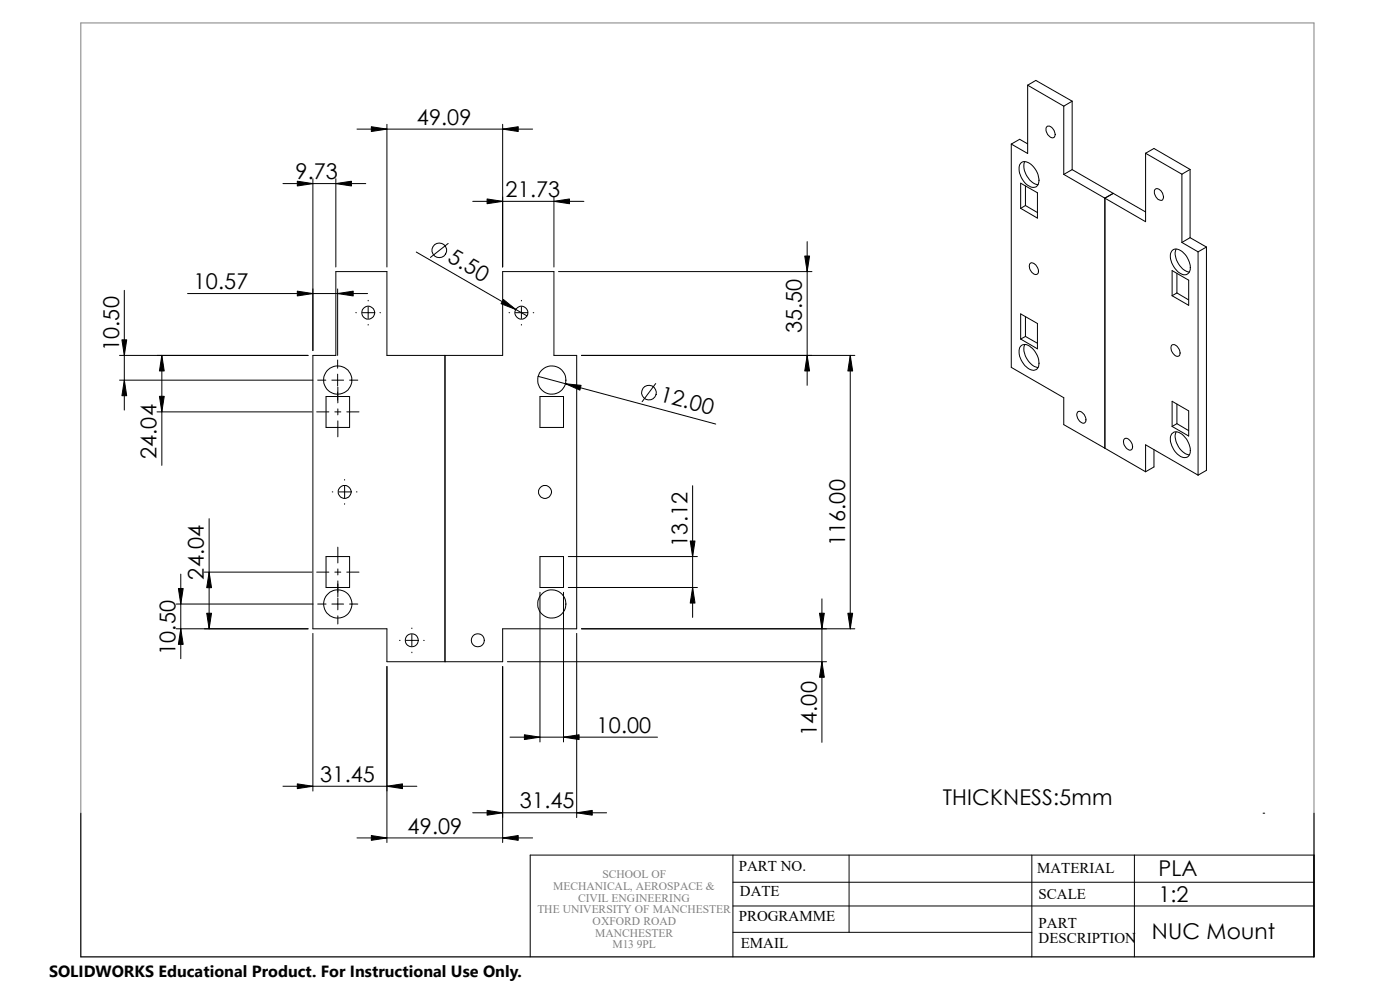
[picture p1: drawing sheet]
<svg xmlns="http://www.w3.org/2000/svg" width="297mm" height="210mm" viewBox="0 0 297 210" stroke-linecap="round" stroke-linejoin="round" font-family="sans-serif">
<path d="M17.1 4.9h261.7v198.1h-261.7z" fill="none" stroke="#808080" stroke-width=".21"/>
<g fill="none" stroke="#000" stroke-width=".21">
<path d="M218 18.1v14.5l-3.5-2M218 18.1l7.7 4.4M218 18.1l1.8-1 7.7 4.4M60 38.9h17.6M66.4 37.9v36.5M71.2 37.9v18.7M75.7 27.4h37.3M82.1 26.4v30.2M106.6 26.4v30.2M214.5 30.6v47.3l11.2 6.5v5.7l8.7 5M216.5 38.9l3.6 2v5.4l-3.6-2.1zM216.7 34.5a2.33 2.33 0 0 1 2.9 1.3 3.3 3.3 0 0 1 .4 3.6l-.2 .2a2.8 2.8 0 0 1-3.1-2 2.86 2.86 0 0 1 0-3.1z"/>
<path d="M217.4 34.3a4.1 4.1 0 0 0 2.8 4.9M217.6 39.5v4.1M218 30.5l-1.7-1-1.8 1.1M222.1 26.8a1.44 1.44 0 0 1 1.7 1.5 .72 .72 0 0 1-.4 .9 .72 .72 0 0 1-.9-.5 1.46 1.46 0 0 1-.4-1.9zM225.7 22.5v14.5M227.5 21.5l-1.8 1M227.5 36l-1.8 1M227.5 21.5v14.5M227.5 36l8.7 5M243 32.5v14.5l-17.3-10M243 32.5l7.7 4.5M243 32.5l1.8-1 7.7 4.4"/>
<path d="M250.7 37v14.4M252.5 35.9l-1.8 1.1M252.5 35.9v14.5M71.2 57.6h10.9v17.8h24.5v-17.8h10.9v17.8h4.8v58h-15.7v7h-24.5v-7h-15.7v-58h4.8zM88.3 53.5l23.5 13.5M95.1 51.6l-3.8 3M100.3 42.7h23.6M117.5 41.7v14.9M118.5 57.6h53.8M171.2 51.3v30.4M217.6 43.6l2.5 1.5M217.6 43.6l-1.1 .6"/>
<path d="M218.4 56a.92 .92 0 0 1 1.5 .5 1.13 1.13 0 0 1 0 1.7 1.75 1.75 0 0 1-1.5-2.2zM236.2 41l-1.8 1v53.1M236.2 41l6.8 4M245 40.3a.92 .92 0 0 1 1.5 .4 1.19 1.19 0 0 1 0 1.8 1.75 1.75 0 0 1-1.5-2.2zM248.6 53.3a1.54 1.54 0 0 1 2.2 .1 4.1 4.1 0 0 1 1.5 4.3 1.37 1.37 0 0 1-2.1 .2 4.2 4.2 0 0 1-1.7-4.4zM248.7 57.4l3.5 2v5.4l-3.5-2.1zM249.5 52.8a4.1 4.1 0 0 0 2.3 4.8l.5 .1M249.7 58v4.1M250.7 51.4l3.5 2M252.5 50.4l-1.8 1M252.5 50.4l3.4 2M254.2 53.4v47.4"/>
<path d="M255.9 52.4l-1.7 1M255.9 52.4v47.4l-1.7 1M25.4 75.4h40M26.4 61.6v25.4M34.3 75.4v23.3M39.8 62.3h38.2M71.6 61.3v14.1M71.6 76.4v1.7M71.6 79.4v2.5M75.5 66.3h.1M76.9 66.3h2.5M78.1 63.7v.1"/>
<path d="M78.1 65.1v2.5M78.1 68.8v.2M80.6 66.3h.1M94.4 75.4v65M108 66.3h.1M109.3 66.3h2.5M110.6 63.7v.1M110.6 65.1v2.5M110.6 68.8v.2M113.1 66.3h.1M114.2 79.8l37.6 10.2M123.4 75.4h58"/>
<path d="M180.4 75.4v58M216.5 73.5a1.45 1.45 0 0 1 2.2 .2 4 4 0 0 1 1.5 4.3 1.34 1.34 0 0 1-2.1 .1 4 4 0 0 1-1.6-4.6zM216.5 66.6l3.6 2v5.4l-3.6-2.1zM217.4 73.1a4 4 0 0 0 2.8 4.9M217.6 67.2v4.2M217.6 71.4l2.5 1.4M217.6 71.4l-1.1 .5M248.6 73.2a1.44 1.44 0 0 1 1.7 1.4 .72 .72 0 0 1-.4 1 .72 .72 0 0 1-.9-.5 1.61 1.61 0 0 1-.4-1.9zM249.7 62.1l2.5 1.5M249.7 62.1l-1 .6M25.4 80.6h41M33.3 87.4h32.9"/>
<path d="M67.2 87.4h2.6M67.4 80.6h1.7M69.2 84.1h5v6.6h-5zM70.4 80.6h2.5M71 87.4h1.3M71.7 82.1v3.4M71.7 86.7v1.3M71.7 89.3v3.4M73.6 87.4h2.6M74.2 80.6h1.7M114.6 84.1h4.9v6.6h-4.9zM139.1 81.4l-2.9 3.8"/>
<path d="M228.6 87.4a1.16 1.16 0 0 1 1.6 .9 .83 .83 0 0 1 .2 .9 .83 .83 0 0 1-.8 .5 1.81 1.81 0 0 1-1-2.3zM234.4 95.1l8.6 5M238.5 93.1a1.16 1.16 0 0 1 1.6 .9 .94 .94 0 0 1-.4 1.5 1.77 1.77 0 0 1-1.2-2.4zM244.8 95.4v3.7l-1.8 1M248.6 92a1.54 1.54 0 0 1 2.2 .2 4.1 4.1 0 0 1 1.5 4.3 1.5 1.5 0 0 1-2.4-.1 4.2 4.2 0 0 1-1.4-4.1zM248.7 85.1l3.5 2.1v5.3l-3.5-2zM249.5 91.6a4.1 4.1 0 0 0 2.3 4.8l.5 .1M249.7 85.7v4.2M249.7 89.9l2.5 1.5M249.7 89.9l-1 .6M44.4 110v23.4M69.2 118.1h5v6.5h-5z"/>
<path d="M70.5 104.4h.1M71.7 116.1v3.3M71.9 104.4h2.5M73.1 101.7v.2M73.1 103.1v2.5M73.1 106.8v.2M75.6 104.4h.1M114.6 118.1h4.9v6.5h-4.9zM120.6 118.1h27.4M146.9 103v28M243 100.1v-5.7l11.2 6.4M37.4 133.4h28"/>
<path d="M37.4 128.1h29M38.4 121.8v17.9M43.3 121.4h22.9M66.4 134.4v33.4M67.2 121.4h2.6M67.4 128.1h1.8M70.4 128.1h2.5M71 121.4h1.3M71.7 120.7v1.3M71.7 123.2v3.4M71.7 126.9v2.5M71.7 130.6v1.8"/>
<path d="M73.6 121.4h2.6M74.2 128.1h1.7M84.8 135.8h.1M86.1 135.8h2.5M87.4 133.2v.1M87.4 134.6v2.5M87.4 138.3v.2M89.9 135.8h.1M114.6 125.6v31.8M119.5 125.6v31.8M120.6 124.6h27.4M122.3 134.4v39"/>
<path d="M123.4 133.4h58M174.4 127v30.5M82.1 141.4v37.3M106.6 141.4v37.3M107.7 140.4h67.6M108.2 156.4h31.3M17.1 172.5v30.5h261.7v-30.5M60 166.8h28.4M75.7 177.8h37.3M100.3 172.4h28.4M268 172.5h.3M155.5 181.4v21.6"/>
<path d="M155.5 197.8h63.4M155.5 192.2h123.3M155.5 187.2h123.3M180.1 181.4v16.4M218.9 181.4v21.6M240.7 181.4v21.6M278.8 181.4h-166.3v21.6"/>
<circle cx="93.2" cy="53.1" r="1.55"/>
<circle cx="78.1" cy="66.3" r="1.37"/>
<circle cx="110.6" cy="66.3" r="1.36"/>
<circle cx="71.6" cy="80.6" r="2.99"/>
<circle cx="117.1" cy="80.6" r="3"/>
<circle cx="137.7" cy="83.3" r="1.56"/>
<circle cx="73.1" cy="104.4" r="1.38"/>
<circle cx="115.6" cy="104.4" r="1.38"/>
<circle cx="71.7" cy="128.1" r="3"/>
<circle cx="87.4" cy="135.8" r="1.38"/>
<circle cx="101.4" cy="135.8" r="1.38"/>
<circle cx="117.1" cy="128.1" r="3"/>
</g>
<g fill="#000" stroke="#000" stroke-width=".21">
<path d="M63.1 38.4l3.3 .5-3.3 .6zM71.2 38.9l3.3-.5v1.1zM78.8 26.9l3.3 .5-3.3 .5zM106.6 27.4l3.3-.5v1zM103.3 42.2l3.3 .5-3.3 .5zM117.5 42.7l3.3-.5v1zM170.7 54.3h1l-.5 3.3zM25.9 72.1h1l-.5 3.3zM34.3 75.4l.5 3.3h-1zM63.1 61.8l3.3 .5-3.3 .5zM71.6 62.3l3.3-.5v1zM106.8 63.5l2.6 2.2-3.1-1.3z"/>
<path d="M171.2 75.4l.5 3.3h-1zM180.4 75.4l.5 3.3h-1zM26.4 80.6l.5 3.3h-1zM33.8 84.1h1l-.5 3.3zM120 81.4l3.3 .3-.3 1.1zM146.4 114.8h1l-.5 3.3zM38.4 133.4l.5 3.3h-1.1zM37.8 124.8h1.1l-.5 3.3zM43.9 130.1h1l-.5 3.3zM44.4 121.4l.5 3.3h-1zM146.9 124.6l.5 3.3h-1zM173.9 130.1h1l-.5 3.3z"/>
<path d="M179.9 130.1h1l-.5 3.3zM111.3 155.9l3.3 .5-3.3 .5zM119.5 156.4l3.4-.5v1zM174.4 140.4l.5 3.3h-1zM63.1 166.3l3.3 .5-3.3 .5zM78.8 177.2l3.3 .6-3.3 .5zM82.1 166.8l3.3-.5v1zM103.3 171.9l3.3 .5-3.3 .5zM106.6 177.8l3.3-.6v1.1zM122.3 172.4l3.3-.5v1z"/>
</g>
<path d="M10.4 203.6h100.4v6.4h-100.4z" fill="#fff"/>
<g font-size="4.6">
<text x="88.4" y="26.5">49.09</text>
<text x="62.7" y="38">9.73</text>
<text x="107.2" y="41.8">21.73</text>
<text x="94.7" y="55.4" transform="rotate(30 94.7 55.4)">5.50</text>
<text x="41.1" y="61.3">10.57</text>
<text x="170.1" y="70.7" transform="rotate(-90 170.1 70.7)">35.50</text>
<text x="25.3" y="74.5" transform="rotate(-90 25.3 74.5)">10.50</text>
<text x="139.7" y="85.1" transform="rotate(15 139.7 85.1)">12.00</text>
<text x="33.2" y="97.4" transform="rotate(-90 33.2 97.4)">24.04</text>
<text x="145.8" y="116" transform="rotate(-90 145.8 116)">13.12</text>
<text x="179.3" y="115.9" transform="rotate(-90 179.3 115.9)">116.00</text>
<text x="43.3" y="123" transform="rotate(-90 43.3 123)">24.04</text>
<text x="37.3" y="139" transform="rotate(-90 37.3 139)">10.50</text>
<text x="126.5" y="155.4">10.00</text>
<text x="173.3" y="156.2" transform="rotate(-90 173.3 156.2)">14.00</text>
<text x="67.9" y="165.9">31.45</text>
<text x="110.3" y="171.5">31.45</text>
<text x="200" y="170.8">THICKNESS:5mm</text>
<text x="86.5" y="176.8">49.09</text>
<text x="245.7" y="185.9">PLA</text>
<text x="245.7" y="191.3">1:2</text>
<text x="244.3" y="199.3">NUC Mount</text>
</g>
<text font-size="3.4" x="10.4" y="207.3">SOLIDWORKS Educational Product. For Instructional Use Only.</text>
<g font-size="3.2">
<text x="156.7" y="184.7">PART NO.</text>
<text x="220" y="185.3">MATERIAL</text>
<text x="157" y="190.1">DATE</text>
<text x="220.3" y="190.7">SCALE</text>
<text x="156.7" y="195.3">PROGRAMME</text>
<text x="220.3" y="196.8">PART</text>
<text x="157.1" y="201.1">EMAIL</text>
<text x="220.3" y="200">DESCRIPTION</text>
</g>
<g font-size="2.5" fill="#808080">
<text x="117.3" y="188.8">MECHANICAL, AEROSPACE &amp;</text>
<text x="122.6" y="191.3">CIVIL ENGINEERING</text>
<text x="127.8" y="186.3">SCHOOL OF</text>
<text x="114" y="193.7">THE UNIVERSITY OF MANCHESTER</text>
<text x="125.7" y="196.2">OXFORD ROAD</text>
<text x="126.2" y="198.7">MANCHESTER</text>
<text x="129.9" y="201.1">M13 9PL</text>
</g>
</svg>
